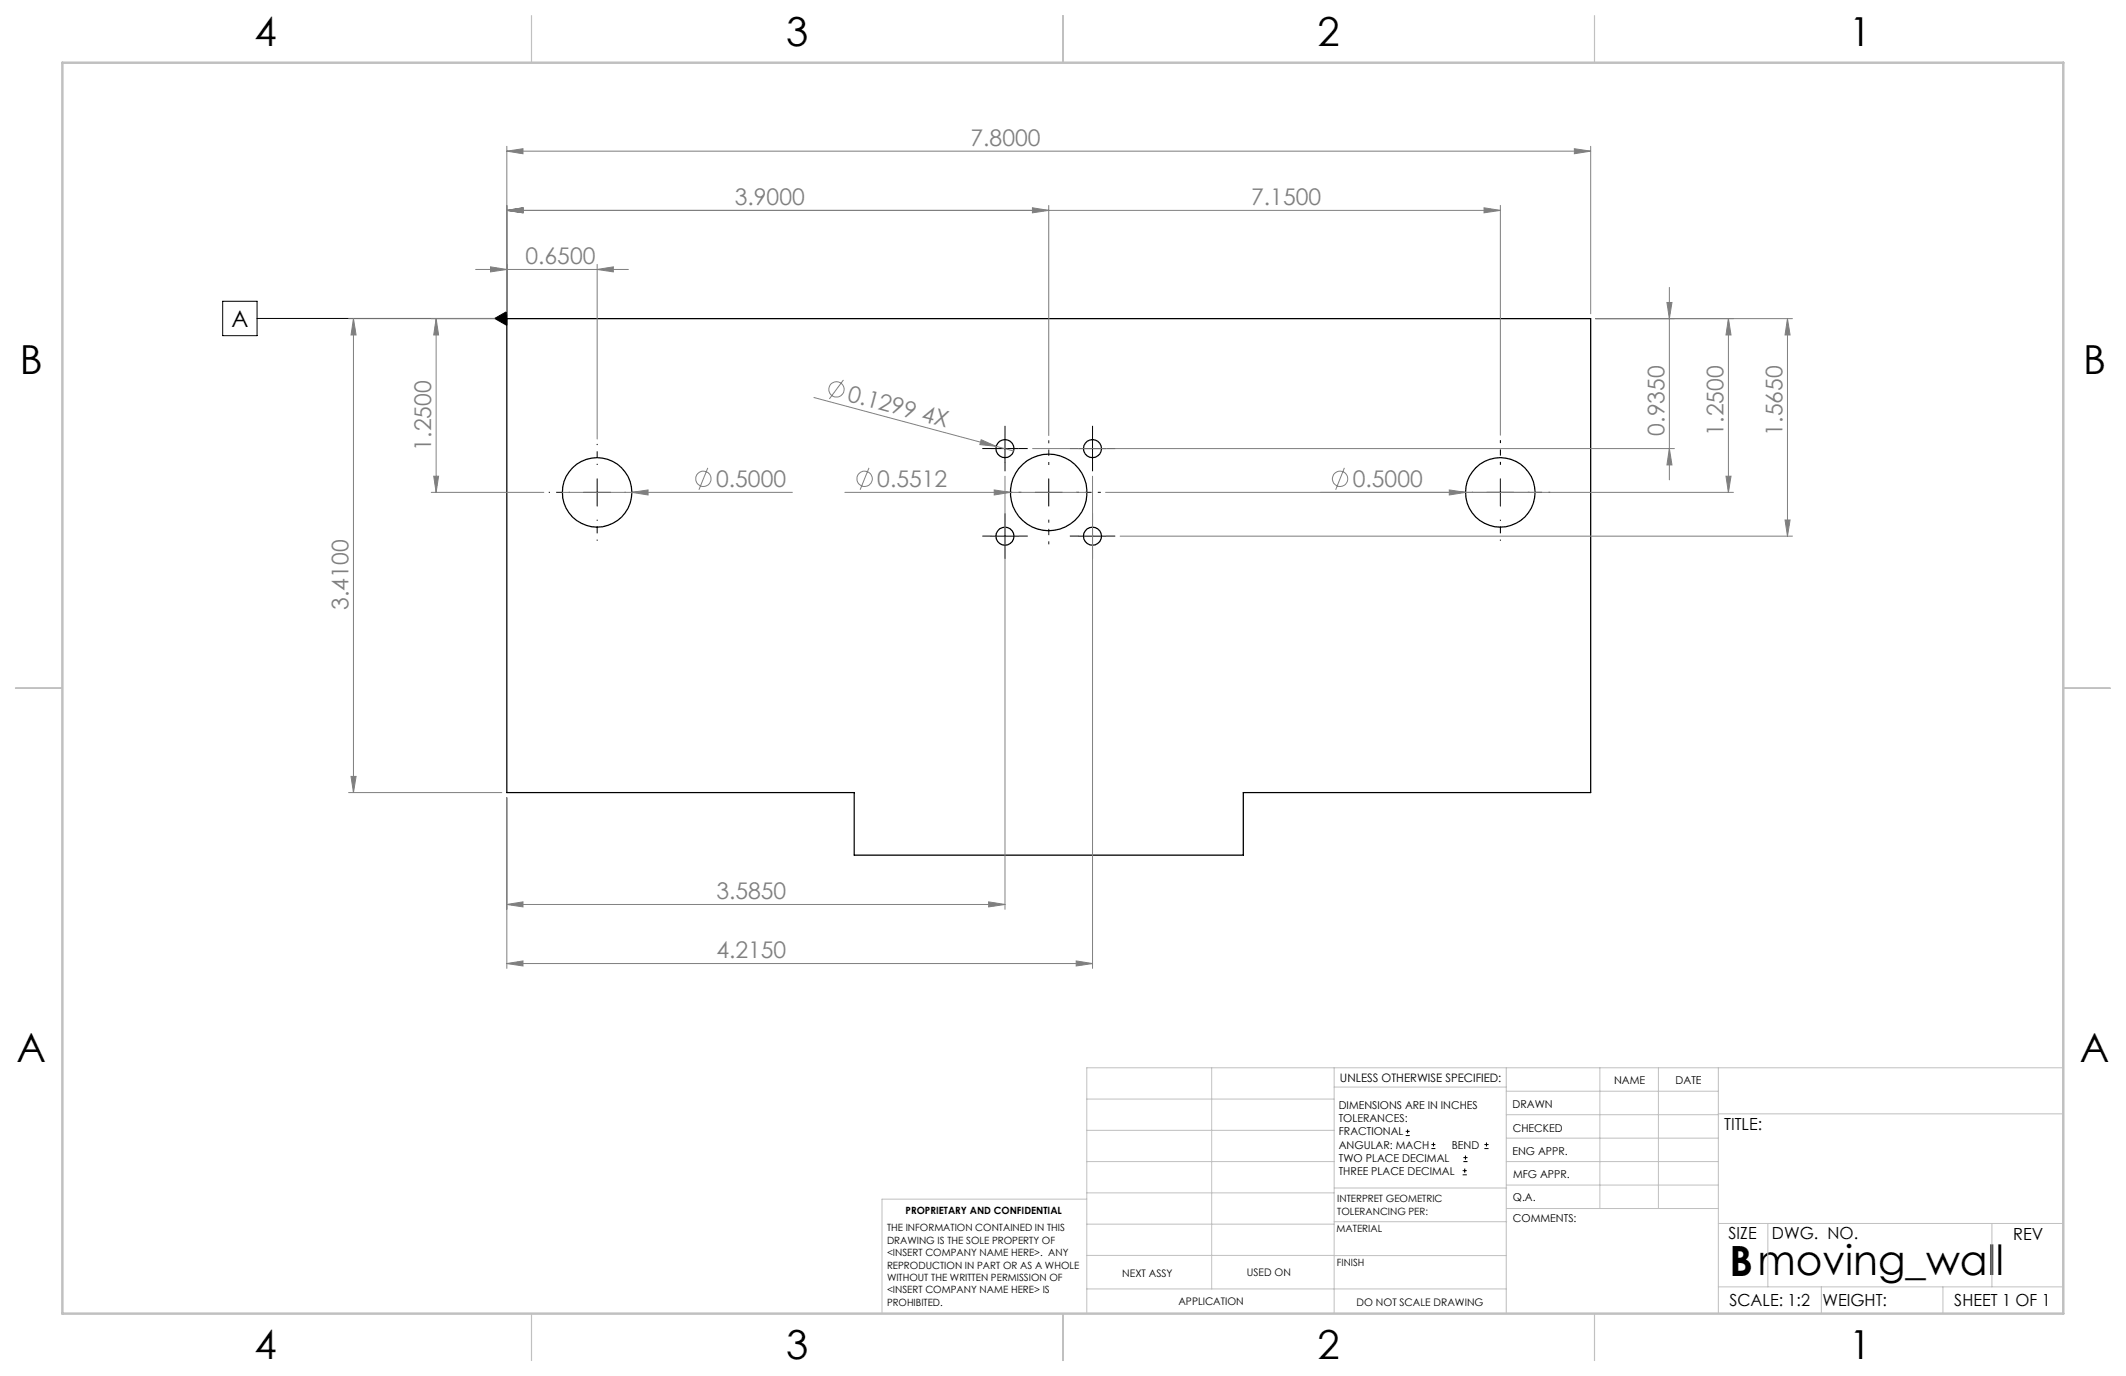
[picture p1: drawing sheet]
<svg xmlns="http://www.w3.org/2000/svg" width="432mm" height="279mm" viewBox="0 0 432 279" stroke-linecap="round" stroke-linejoin="round" font-family="sans-serif">
<g fill="none" stroke="#000" stroke-width=".25">
<path d="M102.9 64.7h220.2v96.2h-70.6v12.7h-79v-12.7h-70.6z"/>
<circle cx="121.3" cy="100" r="7.1"/>
<circle cx="204.1" cy="91.1" r="1.82"/>
<circle cx="213" cy="100" r="7.8"/>
<circle cx="221.9" cy="91.1" r="1.82"/>
<circle cx="304.7" cy="100" r="7.1"/>
<circle cx="204.1" cy="108.9" r="1.82"/>
<circle cx="221.9" cy="108.9" r="1.82"/>
</g>
<g fill="none" stroke="#808080" stroke-width=".2">
<path d="M102.9 30.7l3.3-.5v1zM102.9 29.7v34M102.9 30.7h220.2M319.8 30.2l3.3 .5-3.3 .5zM323.1 29.7v34M96.6 54.7h31M99.6 54.2l3.3 .5-3.3 .5zM102.9 42.7l3.3-.5v1zM102.9 42.7h201.8M121.3 54.7l3.3-.5v1zM121.3 53.7v35.4M209.7 42.2l3.3 .5-3.3 .5z"/>
<path d="M213 41.7v46.7M301.4 42.2l3.3 .5-3.3 .5zM304.7 41.7v46.7M339.1 58.3v39.1M70.8 64.7h31.1M71.8 64.7l.5 3.3h-1zM71.8 64.7v96.2M88.6 64.7l.5 3.3h-1zM88.6 64.7v35.3M171.3 77.2l-2.8 3.8M324.1 64.7h40M338.6 61.4h1l-.5 3.3z"/>
<path d="M351 64.7l.6 3.3h-1zM351 64.7v35.3M363 64.7l.6 3.3h-1.1zM363 64.7v44.2M87.6 100h22.9M88.1 96.7h1l-.5 3.3zM114.2 100h46.7M128.3 100l3.3-.5v1zM143.8 95l-1.8 4.4M165.3 80.7l37 9.9M171.6 100h49.2M176.5 95l-1.8 4.4"/>
<path d="M199.3 89.3l3 1.3-3.3-.3zM201.9 99.5l3.3 .5-3.3 .5zM202.3 90.6l3.6 1M204.1 96.7v87.9M209.7 91.1h130.4M221.9 96.7v99.9M224.5 100h127.6M273 95l-1.7 4.4M294.4 99.5l3.3 .5-3.3 .5zM339.1 91.1l.5 3.3h-1zM350.6 96.7h1l-.6 3.3zM227.5 108.9h136.6"/>
<path d="M362.5 105.6h1.1l-.6 3.3zM71.3 157.7h1l-.5 3.2zM70.8 160.9h31.1M102.9 162v34.6M102.9 183.7l3.3-.6v1zM102.9 195.7l3.3-.6v1zM102.9 183.7h101.2M102.9 195.7h119M200.8 183.1l3.3 .6-3.3 .4zM218.6 195.1l3.3 .6-3.3 .4z"/>
<circle cx="169.9" cy="79.1" r="1.56"/>
<circle cx="142.9" cy="97.2" r="1.55"/>
<circle cx="175.6" cy="97.2" r="1.55"/>
<circle cx="272.2" cy="97.2" r="1.55"/>
</g>
<g fill="none" stroke="#000" stroke-width=".2">
<path d="M45.2 61.2h7v7h-7zM100.5 64.7l2.4-1.4v2.8zM102.9 62.3v2.4h-50.7M118.5 100h5.5M121.3 97.2v5.6M201.3 91.1h5.6M204.1 88.3v5.6M210.2 100h5.6M213 97.2v5.6M219.1 91.1h5.5M221.9 88.3v5.6M301.9 100h5.6"/>
<path d="M304.7 97.2v5.6M201.3 108.9h5.6M204.1 106.1v5.6M219.1 108.9h5.5M221.9 106.1v5.6M285.5 230.6h.8M285.5 229.7h.8M285.9 229.3v.9M290.7 233.2h.8M290.7 232.4h.8M291.1 232v.8M297.1 238.5h.8"/>
<path d="M297.1 237.7h.8M297.2 235.9h.9M297.2 235.1h.9M297.5 237.3v.8M297.6 234.6v.9M301.5 233.2h.8M301.5 232.4h.8M301.9 232v.8"/>
</g>
<path d="M207.5 100h-5M213 94.4v-5M218.6 100h5M304.7 94.4v-5.1M213 105.5v5" fill="none" stroke="#000" stroke-width=".2" stroke-dasharray="15.2 1.3 1.3 1.3" stroke-dashoffset="14.6" stroke-linecap="butt"/>
<g fill="none" stroke="#000" stroke-width=".2" stroke-dasharray="15.2 1.3 1.3 1.3" stroke-linecap="butt">
<path d="M201.3 91.1h-1.8M204.1 88.3v-1.8M204.1 93.9v1.8M206.9 91.1h1.8M219.1 91.1h-1.8M221.9 88.3v-1.8M221.9 93.9v1.8M224.7 91.1h1.8M201.3 108.9h-1.8M204.1 106.1v-1.9M204.1 111.6v1.9M206.9 108.9h1.8"/>
<path d="M219.1 108.9h-1.8M221.9 106.1v-1.9M221.9 111.6v1.9M224.7 108.9h1.8"/>
</g>
<path d="M115.7 100h-4.2M121.3 94.4v-4.3M126.8 100h4.3M299.2 100h-4.3M121.3 105.5v4.3M304.7 105.5v4.3" fill="none" stroke="#000" stroke-width=".2" stroke-dasharray="15.2 1.3 1.3 1.3" stroke-dashoffset="15" stroke-linecap="butt"/>
<path d="M310.3 100h4.6" fill="none" stroke="#000" stroke-width=".2" stroke-dasharray="15.2 1.3 1.3 1.3" stroke-dashoffset="14.9" stroke-linecap="butt"/>
<g fill="none" stroke="#c0c0c0" stroke-width=".2">
<path d="M246.1 216.8v44.9M271 216.8v49.9M305.9 216.8v49.9M324.9 216.8v28.6M336.8 216.8v28.6M349 216.8v49.9M419.1 216.8h-198.4v49.9M220.7 235.9h50.3M220.7 229.5h50.3M220.7 223.2h50.3M271 220.7h34.9M305.9 231.1h43.1"/>
<path d="M305.9 226.3h43.1M305.9 221.6h43.1M305.9 235.9h43.1M349 226.2h70.1M220.7 248.6h50.3M220.7 242.2h50.3M220.7 254.9h50.3M220.7 243.5h-41.6v23.2M271 255h34.9M271 248.1h35M271 241.2h35M305.9 240.6h43.1"/>
<path d="M306 245.4h43M349 248.4h70.1M359.1 248.4v12.9M404.6 248.4v12.9M220.7 261.7h85.2M349 261.3h70.1M369.9 261.3v5.4M394.6 261.3v5.4"/>
</g>
<path d="M107.9 3.2v9.5M215.9 3.2v9.5M323.8 3.2v9.5M3.1 139.7h9.6M419.1 139.7h9.5M107.9 266.7v9.6M215.9 266.7v9.6M323.8 266.7v9.6" fill="none" stroke="#c0c0c0" stroke-width=".25"/>
<path d="M12.7 12.7h406.4v254h-406.4z" fill="none" stroke="#c0c0c0" stroke-width=".5"/>
<path d="M100.5 64.7l2.4-1.4v2.8z" fill="#000"/>
<g fill="#808080">
<path d="M199.3 89.3l3 1.3-3.3-.3z"/>
<path d="M201.9 99.5l3.3 .5-3.3 .5z"/>
<path d="M128.3 100l3.3-.5v1z"/>
<path d="M121.3 54.7l3.3-.5v1zM99.6 54.2l3.3 .5-3.3 .5zM209.7 42.2l3.3 .5-3.3 .5zM102.9 42.7l3.3-.5v1zM301.4 42.2l3.3 .5-3.3 .5zM102.9 42.7l3.3-.5v1zM200.8 183.1l3.3 .6-3.3 .4zM102.9 183.7l3.3-.6v1zM218.6 195.1l3.3 .6-3.3 .4zM102.9 195.7l3.3-.6v1zM294.4 99.5v1l3.3-.5z"/>
<path d="M319.8 30.2l3.3 .5-3.3 .5zM102.9 30.7l3.3-.5v1z"/>
<path d="M88.1 96.7h1l-.5 3.3zM88.6 64.7l.5 3.3h-1zM350.6 96.7h1l-.6 3.3zM351 64.7l.6 3.3h-1zM339.1 91.1l.5 3.3h-1zM338.6 61.4h1l-.5 3.3zM362.5 105.6h1.1l-.6 3.3zM363 64.7l.6 3.3h-1.1z"/>
<path d="M71.8 64.7l.5 3.3h-1zM71.3 157.7h1l-.5 3.2z"/>
</g>
<text font-size="8.5" x="351.3" y="259">Bmoving_wall</text>
<g font-size="8.1">
<text x="51.7" y="9.3">4</text>
<text x="159.7" y="9.3">3</text>
<text x="267.6" y="9.3">2</text>
<text x="375.6" y="9.3">1</text>
<text x="4" y="76">B</text>
<text x="423.1" y="76">B</text>
<text x="3.3" y="215.7">A</text>
<text x="422.4" y="215.7">A</text>
<text x="51.7" y="276">4</text>
<text x="159.7" y="276">3</text>
<text x="267.6" y="276">2</text>
<text x="375.6" y="276">1</text>
</g>
<g font-size="4.7" fill="#808080">
<text x="197.1" y="29.7">7.8000</text>
<text x="149.2" y="41.7">3.9000</text>
<text x="254.1" y="41.7">7.1500</text>
<text x="106.7" y="53.7">0.6500</text>
<text x="171.9" y="81.4" transform="rotate(15 171.9 81.4)">0.1299 4X</text>
<text x="338.1" y="88.4" transform="rotate(-90 338.1 88.4)">0.9350</text>
<text x="350.1" y="88.4" transform="rotate(-90 350.1 88.4)">1.2500</text>
<text x="362.1" y="88.4" transform="rotate(-90 362.1 88.4)">1.5650</text>
<text x="87.6" y="91.5" transform="rotate(-90 87.6 91.5)">1.2500</text>
<text x="145.4" y="98.9">0.5000</text>
<text x="178.2" y="98.9">0.5512</text>
<text x="274.8" y="98.9">0.5000</text>
<text x="70.8" y="123.8" transform="rotate(-90 70.8 123.8)">3.4100</text>
<text x="145.5" y="182.6">3.5850</text>
<text x="145.5" y="194.6">4.2150</text>
</g>
<text font-size="4.7" x="47" y="66.4">A</text>
<g font-size="3.4">
<text x="350.2" y="229.5">TITLE:</text>
<text x="351.1" y="251.6">SIZE</text>
<text x="359.9" y="251.6">DWG. NO.</text>
<text x="408.9" y="251.7">REV</text>
<text x="351.2" y="265.2">SCALE: 1:2</text>
<text x="370.1" y="265.3">WEIGHT:</text>
<text x="396.9" y="265.2">SHEET 1 OF 1</text>
</g>
<text font-size="2.4" x="272.2" y="219.7">UNLESS OTHERWISE SPECIFIED:</text>
<g font-size="2.2">
<text x="327.8" y="220.1">NAME</text>
<text x="340.3" y="220.2">DATE</text>
<text x="271.9" y="225.3">DIMENSIONS ARE IN INCHES</text>
<text x="271.9" y="227.9">TOLERANCES:</text>
<text x="307.2" y="224.9">DRAWN</text>
<text x="271.9" y="230.6">FRACTIONAL</text>
<text x="271.9" y="233.2">ANGULAR: MACH</text>
<text x="294.9" y="233.2">BEND</text>
<text x="307.3" y="229.8">CHECKED</text>
<text x="271.9" y="235.9">TWO PLACE DECIMAL</text>
<text x="271.9" y="238.5">THREE PLACE DECIMAL</text>
<text x="307.2" y="234.4">ENG APPR.</text>
<text x="307.3" y="239.2">MFG APPR.</text>
<text x="307.3" y="243.9">Q.A.</text>
<text x="307.3" y="248.1">COMMENTS:</text>
</g>
<g font-size="2.1">
<text x="227.9" y="259.2">NEXT ASSY</text>
<text x="253.3" y="259.2">USED ON</text>
<text x="239.3" y="265">APPLICATION</text>
<text x="275.5" y="265.1">DO NOT SCALE DRAWING</text>
</g>
<g font-size="2">
<text x="271.6" y="244.1">INTERPRET GEOMETRIC</text>
<text x="180.2" y="250">THE INFORMATION CONTAINED IN THIS</text>
<text x="183.9" y="246.4">PROPRIETARY AND CONFIDENTIAL</text>
<text x="271.5" y="250.2">MATERIAL</text>
<text x="271.6" y="246.6">TOLERANCING PER:</text>
<text x="180.2" y="252.5">DRAWING IS THE SOLE PROPERTY OF</text>
<text x="180.2" y="255.1">&lt;INSERT COMPANY NAME HERE&gt;. ANY</text>
<text x="180.2" y="257.6">REPRODUCTION IN PART OR AS A WHOLE</text>
<text x="271.5" y="257">FINISH</text>
<text x="180.2" y="260.1">WITHOUT THE WRITTEN PERMISSION OF</text>
<text x="180.2" y="262.6">&lt;INSERT COMPANY NAME HERE&gt; IS</text>
<text x="180.2" y="265.2">PROHIBITED.</text>
</g>
</svg>
